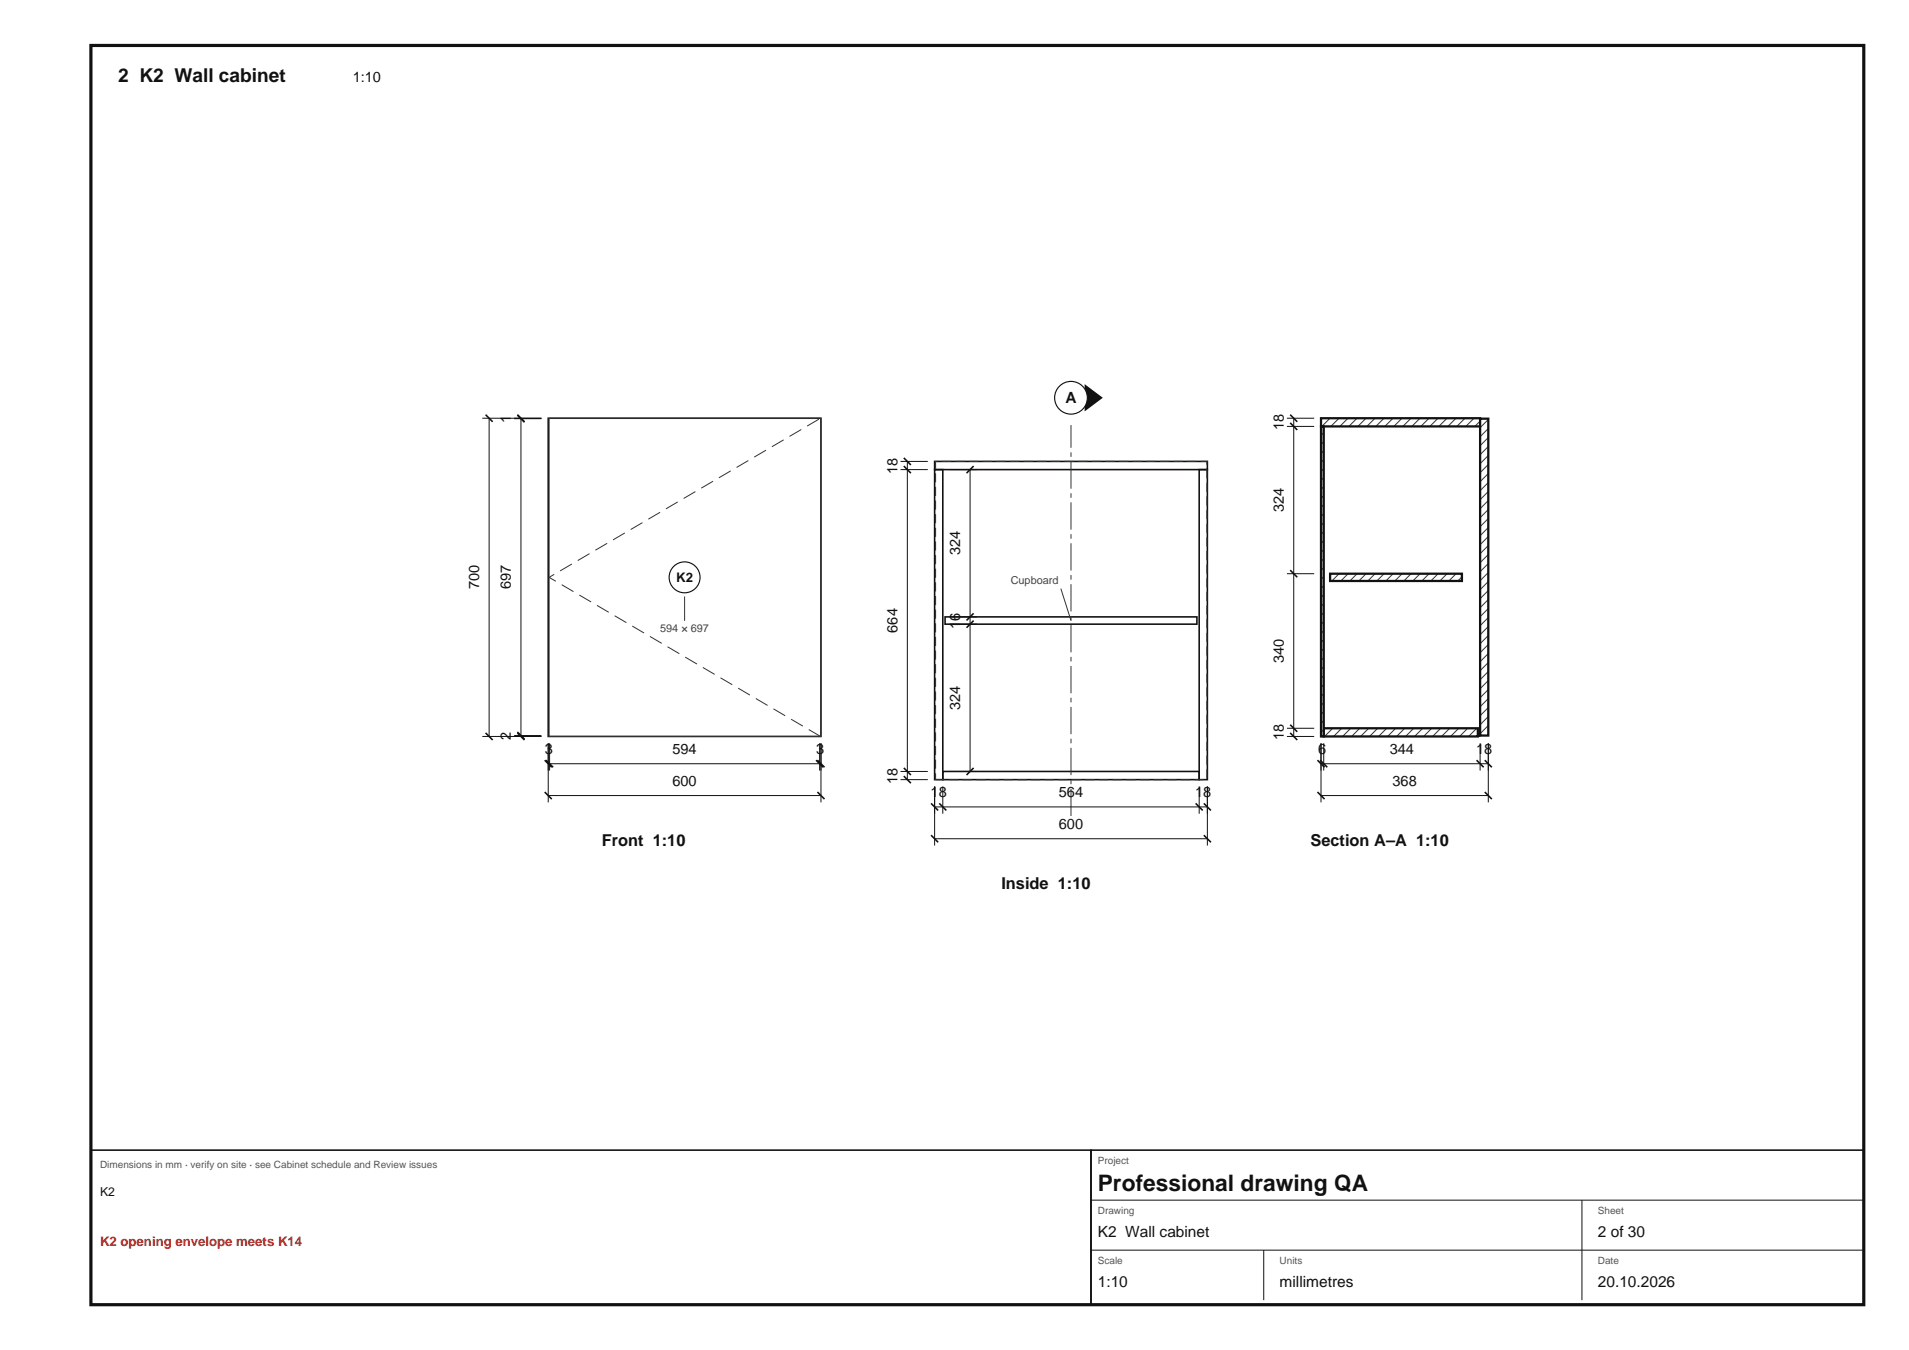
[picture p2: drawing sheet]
<svg xmlns="http://www.w3.org/2000/svg" width="420mm" height="297mm" viewBox="0 0 420 297" stroke-linecap="round" stroke-linejoin="round" font-family="sans-serif">
<path d="M20 10h390.1v277h-390.1z" fill="none" stroke="#111" stroke-width=".7" stroke-linecap="butt"/>
<g fill="none" stroke="#111" stroke-width=".35">
<path d="M106.8 91.2l1.6 1.6M113.8 91.3l1.6 1.6M113.8 91.2l1.6 1.6M120.6 92h60v70h-60zM198.8 102.5l1.6 1.6M198.8 100.7l1.6 1.6M205.6 101.5h60v1.8h-60zM205.6 103.3h1.8v68.2h-1.8zM214.2 102.5l-1.6 1.6M263.8 103.3h1.8v68.2h-1.8zM207.9 135.7h55.4v1.6h-55.4zM214.2 136.5l-1.6 1.6"/>
<path d="M214.2 134.9l-1.6 1.6M106.8 161.2l1.6 1.6M113.8 161.2l1.6 1.6M113.8 161l1.6 1.6M119.8 167.2l1.6 1.6M119.8 174.2l1.6 1.6M120.1 167.2l1.6 1.6M179.5 167.2l1.6 1.6M179.8 167.2l1.6 1.6M179.8 174.2l1.6 1.6M198.8 168.9l1.6 1.6M198.8 170.7l1.6 1.6"/>
<path d="M204.8 176.7l1.6 1.6M206.6 176.7l1.6 1.6M207.4 169.7h56.4v1.8h-56.4zM214.2 168.9l-1.6 1.6M263.1 176.7l1.5 1.6M264.9 176.7l1.5 1.6M204.8 183.7l1.6 1.6M264.9 183.7l1.5 1.6"/>
</g>
<path d="M120.8 92h59.7v70h-59.7zM290.6 93.8h35v68.2h-35z" fill="none" stroke="#333" stroke-width=".22"/>
<path d="M180.5 162l-59.7-35 59.7-35" fill="none" stroke="#333" stroke-width=".22" stroke-dasharray="3 1.5" stroke-linecap="butt"/>
<g fill="none" stroke="#111" stroke-width=".22">
<path d="M106.1 92h13M107.6 92v70M113.1 92.1h6M114.6 92v70M198.1 103.3h6M198.1 101.5h6M199.6 101.5v70M208.9 103.3h6M213.4 103.3v66.4M208.9 137.3h6M208.9 135.7h6M106.1 162h13"/>
<path d="M113.1 161.8h6M120.6 168h60M120.6 163.5v13M120.6 175h60M120.9 163.5v6M180.3 163.5v6M180.6 163.5v13M198.1 169.7h6M198.1 171.5h6M205.6 177.5h60M205.6 173v13M207.4 173v6"/>
<path d="M208.9 169.7h6M263.8 173v6M265.6 173v13M205.6 184.5h60"/>
</g>
<path d="M205.8 101.5h59.7v70h-59.7z" fill="none" stroke="#333" stroke-width=".25" stroke-dasharray="2 1" stroke-linecap="butt"/>
<path d="M235.6 179.5v-86" fill="none" stroke="#333" stroke-width=".22" stroke-dasharray="6 1 1 1" stroke-linecap="butt"/>
<path d="M290.6 92h35v1.8h-35z" fill="#fff"/>
<g fill="none" stroke="#333" stroke-width=".22">
<path d="M290.6 92v.1M292.6 92l-1.8 1.8M294.6 92l-1.8 1.8M296.6 92l-1.8 1.8M298.6 92l-1.8 1.8M300.5 92l-1.8 1.8M302.5 92l-1.8 1.8M304.5 92l-1.8 1.8M306.5 92l-1.8 1.8M308.5 92l-1.8 1.8M310.4 92l-1.8 1.8M312.4 92l-1.8 1.8"/>
<path d="M314.4 92l-1.8 1.8M316.4 92l-1.8 1.8M318.4 92l-1.8 1.8M320.3 92l-1.8 1.8M322.3 92l-1.8 1.8M324.3 92l-1.8 1.8M325.7 92.6l-1.2 1.2"/>
</g>
<path d="M290.6 92h35v1.8h-35z" fill="none" stroke="#111" stroke-width=".5"/>
<path d="M291.2 160.2h33.9v1.8h-33.9z" fill="#fff"/>
<g fill="none" stroke="#333" stroke-width=".22">
<path d="M291.2 160.2v.1M293.2 160.2l-1.8 1.8M295.2 160.2l-1.8 1.8M297.2 160.2l-1.8 1.8M299.2 160.2l-1.8 1.8M301.1 160.2l-1.8 1.8M303.1 160.2l-1.8 1.8M305.1 160.2l-1.8 1.8M307.1 160.2l-1.8 1.8M309.1 160.2l-1.8 1.8M311 160.2l-1.8 1.8M313 160.2l-1.8 1.8"/>
<path d="M315 160.2l-1.8 1.8M317 160.2l-1.8 1.8M319 160.2l-1.8 1.8M320.9 160.2l-1.8 1.8M322.9 160.2l-1.8 1.8M324.9 160.2l-1.8 1.8M325.2 161.9l-.1 .1"/>
</g>
<path d="M291.2 160.2h33.9v1.8h-33.9z" fill="none" stroke="#111" stroke-width=".5"/>
<path d="M290.6 93.8h.6v68.2h-.6z" fill="#fff"/>
<g fill="none" stroke="#333" stroke-width=".22">
<path d="M290.6 93.8v.1M291.3 95.1l-.7 .7M291.3 97.1l-.7 .7M291.3 99.1l-.7 .7M291.3 101.1l-.7 .7M291.3 103.1l-.7 .7M291.3 105l-.7 .7M291.3 107l-.7 .7M291.3 109l-.7 .7M291.3 111l-.7 .7M291.3 113l-.7 .7M291.3 114.9l-.7 .7"/>
<path d="M291.3 116.9l-.7 .7M291.3 118.9l-.7 .7M291.3 120.9l-.7 .7M291.3 122.9l-.7 .7M291.3 124.8l-.7 .7M291.3 126.8l-.7 .7M291.3 128.8l-.7 .7M291.3 130.8l-.7 .7M291.3 132.8l-.7 .7M291.3 134.7l-.7 .7M291.3 136.7l-.7 .7M291.3 138.7l-.7 .7"/>
<path d="M291.3 140.7l-.7 .7M291.3 142.7l-.7 .7M291.3 144.6l-.7 .7M291.3 146.6l-.7 .7M291.3 148.6l-.7 .7M291.3 150.6l-.7 .7M291.3 152.6l-.7 .7M291.3 154.5l-.7 .7M291.3 156.5l-.7 .7M291.3 158.5l-.7 .7M291.3 160.5l-.7 .7"/>
</g>
<path d="M290.6 93.8h.6v68.2h-.6z" fill="none" stroke="#111" stroke-width=".5"/>
<path d="M292.6 126.2h29v1.6h-29z" fill="#fff"/>
<g fill="none" stroke="#333" stroke-width=".22">
<path d="M292.6 126.2v.1M294.6 126.2l-1.6 1.6M296.6 126.2l-1.6 1.6M298.6 126.2l-1.6 1.6M300.6 126.2l-1.6 1.6M302.5 126.2l-1.6 1.6M304.5 126.2l-1.6 1.6M306.5 126.2l-1.6 1.6M308.5 126.2l-1.6 1.6M310.5 126.2l-1.6 1.6M312.4 126.2l-1.6 1.6M314.4 126.2l-1.6 1.6"/>
<path d="M316.4 126.2l-1.6 1.6M318.4 126.2l-1.6 1.6M320.4 126.2l-1.6 1.6M321.7 126.9l-1 .9"/>
</g>
<path d="M292.6 126.2h29v1.6h-29z" fill="none" stroke="#111" stroke-width=".5"/>
<path d="M325.6 92.1h1.8v69.7h-1.8z" fill="#fff"/>
<g fill="none" stroke="#333" stroke-width=".22">
<path d="M325.6 92.1v.1M327.5 92.2l-1.9 1.9M327.5 94.2l-1.9 1.9M327.5 96.2l-1.9 1.9M327.5 98.2l-1.9 1.9M327.5 100.2l-1.9 1.9M327.5 102.1l-1.9 1.9M327.5 104.1l-1.9 1.9M327.5 106.1l-1.9 1.9M327.5 108.1l-1.9 1.9M327.5 110.1l-1.9 1.9M327.5 112l-1.9 1.9"/>
<path d="M327.5 114l-1.9 1.9M327.5 116l-1.9 1.9M327.5 118l-1.9 1.9M327.5 120l-1.9 1.9M327.5 121.9l-1.9 1.9M327.5 123.9l-1.9 1.9M327.5 125.9l-1.9 1.9M327.5 127.9l-1.9 1.9M327.5 129.9l-1.9 1.9M327.5 131.8l-1.9 1.9M327.5 133.8l-1.9 1.9M327.5 135.8l-1.9 1.9"/>
<path d="M327.5 137.8l-1.9 1.9M327.5 139.8l-1.9 1.9M327.5 141.7l-1.9 1.9M327.5 143.7l-1.9 1.9M327.5 145.7l-1.9 1.9M327.5 147.7l-1.9 1.9M327.5 149.7l-1.9 1.9M327.5 151.6l-1.9 1.9M327.5 153.6l-1.9 1.9M327.5 155.6l-1.9 1.9M327.5 157.6l-1.9 1.9M327.5 159.6l-1.9 1.9"/>
<path d="M327.5 161.5l-.3 .3"/>
</g>
<path d="M325.6 92.1h1.8v69.7h-1.8z" fill="none" stroke="#111" stroke-width=".5"/>
<path d="M283.1 93.8h6M283.1 92h6M284.6 92v70M283.1 126.2h6M283.1 162h6M283.1 160.2h6M290.6 168h36.8M290.6 163.5v13M290.6 175h36.8M291.2 163.5v6M325.6 163.5v6M327.4 163.5v13" fill="none" stroke="#111" stroke-width=".22"/>
<path d="M283.9 93l1.5 1.6M283.9 91.2l1.5 1.6M283.9 125.4l1.5 1.6M283.9 159.4l1.5 1.6M283.9 161.2l1.5 1.6M289.9 167.2l1.5 1.6M289.9 174.2l1.5 1.6M290.5 167.2l1.5 1.6M324.9 167.2l1.5 1.6M326.7 167.2l1.5 1.6M326.7 174.2l1.5 1.6" fill="none" stroke="#111" stroke-width=".35"/>
<circle cx="150.6" cy="127" r="3.4" fill="#fff"/>
<circle cx="150.6" cy="127" r="3.4" fill="none" stroke="#111" stroke-width=".25"/>
<path d="M150.6 131.2v5.4M233.4 129.5l2.2 7" fill="none" stroke="#333" stroke-width=".22"/>
<path d="M238.6 84.5l4 3-4 3z" fill="#111"/>
<circle cx="235.6" cy="87.5" r="3.6" fill="#fff"/>
<circle cx="235.6" cy="87.5" r="3.6" fill="none" stroke="#111" stroke-width=".25"/>
<path d="M20 253h220v34h-220zM240 253h170.1v34h-170.1z" fill="none" stroke="#111" stroke-width=".35"/>
<path d="M240 264h170.1M240 275h170.1M278 275v11M348 264v22" fill="none" stroke="#111" stroke-width=".22"/>
<text font-size="5" fill="#111" x="241.5" y="262">Professional drawing QA</text>
<text font-size="4.2" fill="#111" x="26" y="18">2 K2 Wall cabinet</text>
<g font-size="3.6" fill="#111">
<text x="132.4" y="186">Front 1:10</text>
<text x="288.3" y="186">Section A–A 1:10</text>
<text x="220.3" y="195.5">Inside 1:10</text>
</g>
<g font-size="3.4" fill="#111">
<text x="234.4" y="88.7">A</text>
<text x="241.5" y="272">K2 Wall cabinet</text>
<text x="351.5" y="272">2 of 30</text>
<text x="241.5" y="283">1:10</text>
<text x="281.5" y="283">millimetres</text>
<text x="351.5" y="283">20.10.2026</text>
</g>
<g font-size="3.2" fill="#111">
<text x="77.6" y="18">1:10</text>
<text x="112.4" y="93" transform="rotate(-90 112.4 93)">1</text>
<text x="282.4" y="94.7" transform="rotate(-90 282.4 94.7)">18</text>
<text x="197.4" y="104.2" transform="rotate(-90 197.4 104.2)">18</text>
<text x="282.4" y="112.7" transform="rotate(-90 282.4 112.7)">324</text>
<text x="211.2" y="122.2" transform="rotate(-90 211.2 122.2)">324</text>
<text x="105.4" y="129.7" transform="rotate(-90 105.4 129.7)">700</text>
<text x="112.4" y="129.6" transform="rotate(-90 112.4 129.6)">697</text>
<text x="197.4" y="139.2" transform="rotate(-90 197.4 139.2)">664</text>
<text x="211.2" y="138.3" transform="rotate(-90 211.2 138.3)">16</text>
<text x="282.4" y="145.9" transform="rotate(-90 282.4 145.9)">340</text>
<text x="211.2" y="156.2" transform="rotate(-90 211.2 156.2)">324</text>
<text x="112.4" y="162.8" transform="rotate(-90 112.4 162.8)">2</text>
<text x="119.9" y="165.8">3</text>
<text x="147.9" y="165.8">594</text>
<text x="179.6" y="165.8">3</text>
<text x="282.4" y="162.9" transform="rotate(-90 282.4 162.9)">18</text>
<text x="290" y="165.8">6</text>
<text x="305.8" y="165.8">344</text>
<text x="324.8" y="165.8">18</text>
<text x="147.9" y="172.8">600</text>
<text x="197.4" y="172.4" transform="rotate(-90 197.4 172.4)">18</text>
<text x="306.4" y="172.8">368</text>
<text x="204.7" y="175.3">18</text>
<text x="233" y="175.3">564</text>
<text x="263" y="175.3">18</text>
<text x="233" y="182.3">600</text>
</g>
<text font-size="2.9" fill="#111" x="148.8" y="128">K2</text>
<text font-size="2.9" fill="#b3261e" x="22" y="274">K2 opening envelope meets K14</text>
<text font-size="2.7" fill="#111" x="22" y="263">K2</text>
<g font-size="2.4" fill="#444">
<text x="222.4" y="128.5">Cupboard</text>
<text x="145.2" y="139">594 × 697</text>
</g>
<g font-size="2.2" fill="#555">
<text x="22" y="257">Dimensions in mm · verify on site · see Cabinet schedule and Review issues</text>
<text x="241.5" y="256">Project</text>
<text x="241.5" y="267">Drawing</text>
<text x="351.5" y="267">Sheet</text>
<text x="241.5" y="278">Scale</text>
<text x="281.5" y="278">Units</text>
<text x="351.5" y="278">Date</text>
</g>
</svg>
